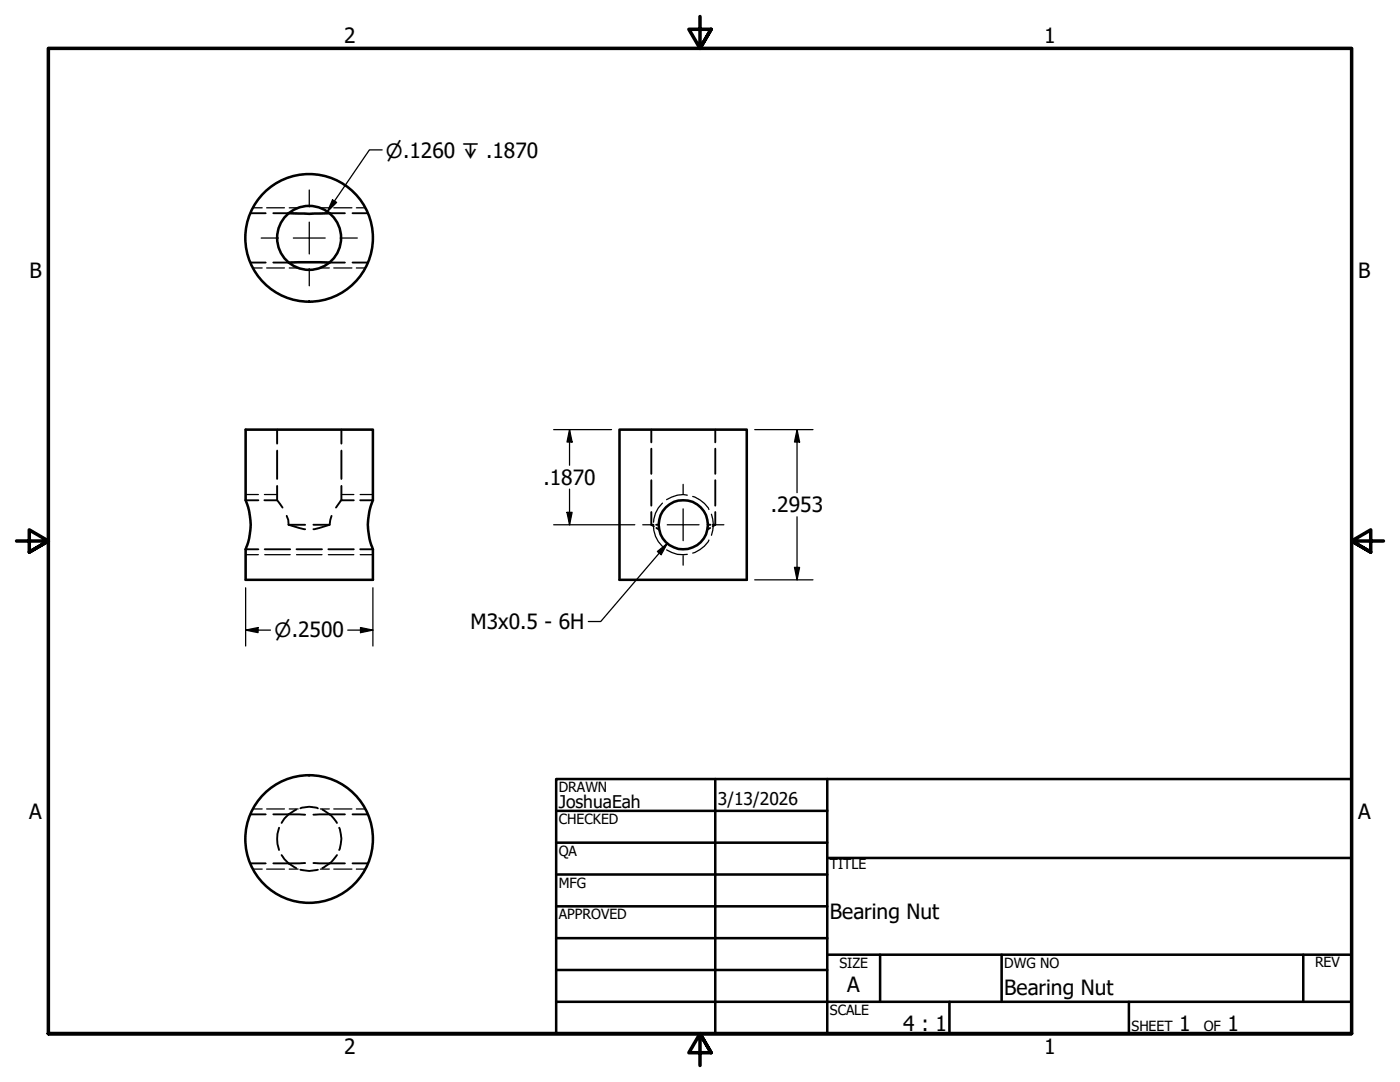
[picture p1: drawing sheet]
<svg xmlns="http://www.w3.org/2000/svg" width="279mm" height="216mm" viewBox="0 0 279 216" stroke-linecap="round" stroke-linejoin="round" font-family="sans-serif">
<!-- layer: Hidden (ANSI) -->
<g fill="none" stroke="#000" stroke-width=".38">
<path d="M50 52.4h3M50 42.5h3M54.5 52.4h3.1M54.5 42.5h3.1M65.8 52.4h3M65.8 42.5h3M70.4 52.4h3M70.4 42.5h3M49 99.8h2.6M52.8 99.8h2.5M55.3 99.8l1.1 1.5M55.3 85.7v2.8"/>
<path d="M55.3 89.9v5.7M55.3 97v2.8M68.1 99.8l-1 1.5M68.1 99.8h2.5M68.1 85.7v2.8M68.1 89.9v5.7M68.1 97v2.8M71.9 99.8h2.5M130 85.7v2.6M130 89.5v5.1M130 95.8v5.1M142.7 85.7v2.6"/>
<path d="M142.7 89.5v5.1M142.7 95.8v5.1M49 109.6h2.6M52.8 109.6h5.1M57.2 102.9l.3 .9 .1 .9M57.6 104.7l3.3 .9M57.6 104.7h3.3M59.2 109.6h5.1M62.5 104.7h3.3M65.5 109.6h5.1M66.2 102.9l-.4 1.8-3.3 .9M71.9 109.6h2.5"/>
<path d="M130 104.7h.4M130 104.7l.5 .3M130 102.2v2.5M130.9 104.7h.5M131 105.3l.5 .4M141.3 104.7h.5M141.7 105.3l-.5 .4M142.2 104.7h.5M142.7 104.7l-.5 .3M142.7 102.2v2.5M50 172.3h3M50 162.5h3"/>
<path d="M54.5 172.3h3.1M54.5 162.5h3.1M55.7 165.2a6.7 6.7 0 0 0 0 4.4M56.2 170.6l1.4 1.7M57.6 162.5l3.3 .1M57.6 162.5l-.8 .8-.6 .9M57.6 172.3l1.5 .9M59.1 161.5l-1.5 1M59.9 161.3a5 5 0 0 1 3.5 0M59.9 173.5a6.1 6.1 0 0 0 3.5 0M60.9 172.2l-3.3 .1M62.5 172.2l3.3 .1"/>
<path d="M64.3 161.5l1.5 1M65.8 162.5l-3.3 .1M65.8 162.5l1.4 1.7M65.8 172.3l-1.5 .9M65.8 172.3h3M65.8 162.5h3M67.2 170.6l-1.4 1.7M67.7 165.2a5.8 5.8 0 0 1 0 4.4M70.4 172.3h3M70.4 162.5h3"/>
</g>
<!-- layer: Hidden Narrow (ANSI) -->
<g fill="none" stroke="#000" stroke-width=".25">
<path d="M50.5 53.5h1.8M50.5 41.5h1.8M53.2 53.5h3.6M53.2 41.5h3.6M57.7 53.5h1.8M57.7 41.5h1.8M63.9 53.5h1.8M63.9 41.5h1.8M66.6 53.5h3.6M66.6 41.5h3.6M71.1 53.5h1.8M71.1 41.5h1.8"/>
<path d="M49 98.7h2.6M52.8 98.7h2.5M68.1 98.7h2.5M71.9 98.7h2.5M137.2 98.8a5.5 5.5 0 0 0-4.2 .9M138.2 99.1a5.7 5.7 0 0 1 3.3 2.6M49 110.7h2.6M52.8 110.7h5.1M59.2 110.7h5.1M65.5 110.7h5.1M71.9 110.7h2.5M130.4 105.2a5.5 5.5 0 0 0 1.8 3.8"/>
<path d="M132.2 100.4a5.5 5.5 0 0 0-1.8 3.8M133 109.7a5.5 5.5 0 0 0 4.2 .9M141.5 107.8a5.3 5.3 0 0 1-3.3 2.6M142 102.6a6 6 0 0 1 0 4.2M50.5 173.4h1.8M50.5 161.4h1.8M53.2 173.4h3.6M53.2 161.4h3.6M57.7 173.4h1.8M57.7 161.4h1.8M63.9 173.4h1.8M63.9 161.4h1.8"/>
<path d="M66.6 173.4h3.6M66.6 161.4h3.6M71.1 173.4h1.8M71.1 161.4h1.8"/>
</g>
<!-- layer: Visible (ANSI) -->
<g fill="none" stroke="#000" stroke-width=".51">
<path d="M57.6 52.4h8.2M57.6 42.5l4.1 .2 4.1-.2M49 85.7h25.4v14.1a12.3 12.3 0 0 0 0 9.8v6.1h-25.4v-6.1a12.3 12.3 0 0 0 0-9.8zM123.6 85.7h25.4v30h-25.4z"/>
<circle cx="61.7" cy="47.5" r="12.7"/>
<circle cx="61.7" cy="47.5" r="6.4"/>
<circle cx="136.4" cy="104.7" r="4.9"/>
<circle cx="61.7" cy="167.4" r="12.7"/>
</g>
<!-- layer: Border (ANSI) -->
<path d="M139.7 3.3v6.4l-2.2-3.9h4.4l-2.2 3.9 2.2-3.9M3.3 107.9h6.4l-3.9-2.2v4.5l3.9-2.3-3.9 2.3M276.1 107.9h-6.4l3.9-2.2v4.5l-3.9-2.3 3.9 2.3M9.7 206.2v-196.5h260v196.5h-260h260M141.9 210.1l-2.2-3.9 2.2 3.9h-4.4l2.2-3.9v6.4" fill="none" stroke="#000" stroke-width=".7"/>
<!-- layer: Title (ANSI) -->
<g fill="none" stroke="#000" stroke-width=".51">
<path d="M111 155.4h158.7v50.8h-158.7zM142.7 155.4v50.8M165.1 155.4v50.8M111 161.8h54.1M111 168.1h54.1M111 174.5h54.1M165.1 171.2h104.6M111 180.8h54.1M111 187.2h54.1M111 193.5h54.1M111 199.9h158.7M165.1 190.5h104.6"/>
<path d="M175.6 190.5v9.4M189.5 199.9v6.3M199.9 190.5v9.4M225.3 199.9v6.3M260.1 190.5v9.4"/>
</g>
<!-- layer: Center Mark (ANSI) -->
<path d="M61.7 37.9v3.4M52.1 47.5h3.5M58.5 47.5h6.4M61.7 44.3v6.4M61.7 53.7v3.3M67.9 47.5h3.4M136.3 96.6v2M128.3 104.7h1.9M133.2 104.7h6.3M136.3 101.5v6.4M136.3 110.9v1.9M142.6 104.7h1.9" fill="none" stroke="#000" stroke-width=".25"/>
<!-- layer: Dimension (ANSI) -->
<g fill="none" stroke="#000" stroke-width=".25">
<path d="M110.5 85.7h11.5M113.7 85.7l.5 2.5h-1zM113.7 85.7v7.1M113.7 97.6v7.1M150.6 85.7h11.6M159.1 85.7l.5 2.5h-1zM159.1 85.7v12.6M49 117.3v11.6M74.4 117.3v11.6M110.5 104.7h16.2M113.2 102.2h1l-.5 2.5zM150.6 115.7h11.6"/>
<path d="M158.6 113.2h1l-.5 2.5zM159.1 103.1v12.6M49 125.7l2.5-.5v1zM49 125.7h5M69.4 125.7h5M71.9 125.2l2.5 .5-2.5 .5z"/>
</g>
<path d="M113.7 85.7l.5 2.5h-1zM159.1 85.7l.5 2.5h-1zM113.2 102.2h1l-.5 2.5zM158.6 113.2h1l-.5 2.5zM49 125.7l2.5-.5v1zM71.9 125.2l2.5 .5-2.5 .5z" fill="#000"/>
<!-- layer: Symbol (ANSI) -->
<path d="M66.4 39.9l.8 .5-1.9 1.8zM76.3 29.9h-2.6l-8.4 12.3M131.2 110l2-1.5-1.2 2.2zM133.2 108.5l-13.3 15.5h-2.5" fill="none" stroke="#000" stroke-width=".25"/>
<path d="M66.4 39.9l.8 .5-1.9 1.8zM131.2 110l2-1.5-1.2 2.2z" fill="#000"/>
<g font-size="4.2">
<text x="68.7" y="8.6">2</text>
<text x="208.4" y="8.6">1</text>
<text x="5.9" y="55.5">B</text>
<text x="271.1" y="55.5">B</text>
<text x="108.5" y="96.7">.1870</text>
<text x="153.9" y="102.2">.2953</text>
<text x="93.9" y="125.5">M3x0.5 - 6H</text>
<text x="5.8" y="163.4">A</text>
<text x="271" y="163.4">A</text>
<text x="165.6" y="183.3">Bearing Nut</text>
<text x="169.1" y="198">A</text>
<text x="200.4" y="198.5">Bearing Nut</text>
<text x="180.3" y="205.7">4 : 1</text>
<text x="235.3" y="205.7">1</text>
<text x="245" y="205.7">1</text>
<text x="68.7" y="210.3">2</text>
<text x="208.4" y="210.3">1</text>
</g>
<g font-size="3.9">
<text x="77" y="31.4">⌀.1260 ↧ .1870</text>
<text x="54.8" y="127.2">⌀.2500</text>
</g>
<g font-size="3.5">
<text x="111.5" y="161.2">JoshuaEah</text>
<text x="143.3" y="160.7">3/13/2026</text>
</g>
<g font-size="2.8">
<text x="111.5" y="158">DRAWN</text>
<text x="111.5" y="164.4">CHECKED</text>
<text x="111.5" y="170.8">QA</text>
<text x="165.6" y="173.4">TITLE</text>
<text x="111.5" y="177.1">MFG</text>
<text x="111.5" y="183.5">APPROVED</text>
<text x="167.5" y="193.1">SIZE</text>
<text x="200.4" y="193.1">DWG NO</text>
<text x="262.4" y="193">REV</text>
<text x="165.6" y="202.5">SCALE</text>
<text x="225.8" y="205.7">SHEET</text>
<text x="240.2" y="205.7">OF</text>
</g>
</svg>
